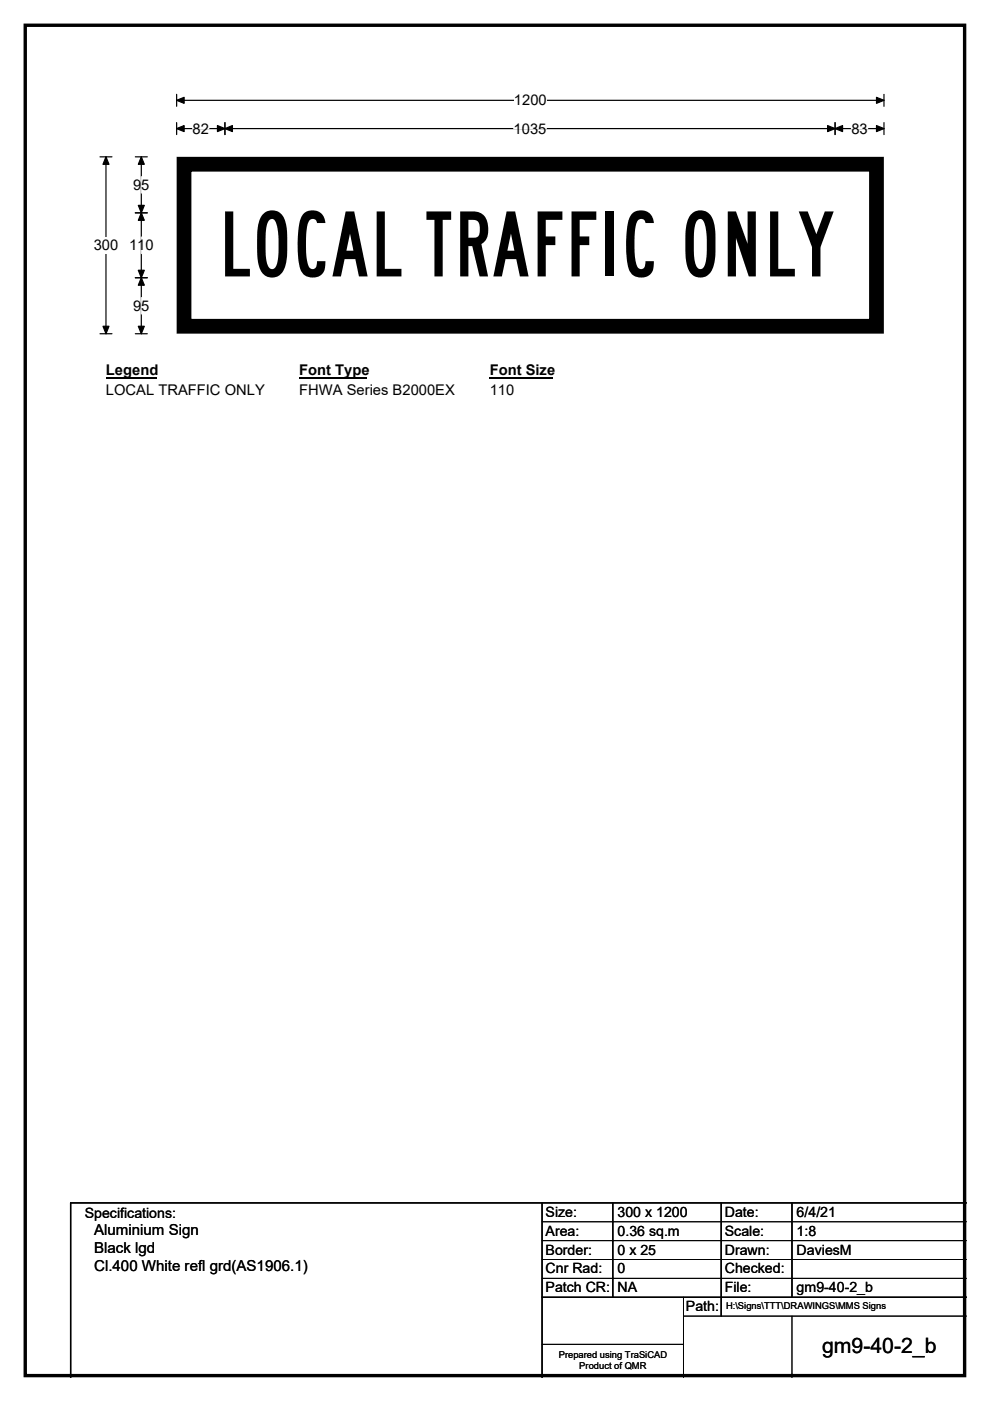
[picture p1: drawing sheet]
<svg xmlns="http://www.w3.org/2000/svg" width="210mm" height="297mm" viewBox="0 0 210 297" stroke-linecap="round" stroke-linejoin="round" font-family="sans-serif">
<path d="M5.4 5.4h199.2v286.3h-199.2z" fill="none" stroke="#000" stroke-width=".72"/>
<path d="M37.5 21.3h150M37.5 20v2.5M187.5 20v2.5" fill="none" stroke="#000" stroke-width=".25"/>
<path d="M37.5 21.3l1.6-.7v1.3zM185.9 20.6l1.6 .7-1.6 .6z" fill="#000" stroke="#000" stroke-width=".25"/>
<path d="M109 19.5h7v3.5h-7z" fill="#fff"/>
<path d="M21.2 33.3h2.5M22.5 33.3v37.5M37.5 27.3h150M37.5 26v2.5M47.7 26v2.5M177.1 26v2.5M187.5 26v2.5M21.2 70.8h2.5" fill="none" stroke="#000" stroke-width=".25"/>
<path d="M22.5 33.3l.6 1.5h-1.3zM37.5 27.3l1.6-.7v1.3zM47.7 27.3l1.6-.7v1.3zM46.1 26.6l1.6 .7-1.6 .6zM175.5 26.6l1.6 .7-1.6 .6zM177.1 27.3l1.6-.7v1.3zM185.9 26.6l1.6 .7-1.6 .6zM21.8 69.2h1.3l-.6 1.6z" fill="#000" stroke="#000" stroke-width=".25"/>
<path d="M40.9 27.3h3.4M108.9 27.3h7M180.6 27.3h3.4" fill="none" stroke="#fff" stroke-width=".25"/>
<path d="M19.9 50.3h5.2v3.5h-5.2z" fill="#fff"/>
<path d="M28.7 33.3h2.5M30 33.3v37.5M28.7 45.1h2.5M28.7 58.9h2.5M28.7 70.8h2.5" fill="none" stroke="#000" stroke-width=".25"/>
<path d="M30 33.3l.6 1.5h-1.3zM30 45.1l.6 1.6h-1.3zM29.3 57.3h1.3l-.6 1.6zM29.3 43.5h1.3l-.6 1.6zM30 58.9l.6 1.6h-1.3zM29.3 69.2h1.3l-.6 1.6z" fill="#000" stroke="#000" stroke-width=".25"/>
<path d="M30 37.4v3.5M30 50.2v3.6M30 63.1v3.5" fill="none" stroke="#fff" stroke-width=".25"/>
<path d="M22.5 76.8h10.7v3.4h-10.7z" fill="#fff"/>
<path d="M22.5 80h10.7" fill="none" stroke="#000" stroke-width=".32"/>
<path d="M63.5 76.8h14.4v3.4h-14.4z" fill="#fff"/>
<path d="M63.5 80h14.4" fill="none" stroke="#000" stroke-width=".32"/>
<path d="M103.9 76.8h13.4v3.4h-13.4z" fill="#fff"/>
<path d="M103.9 80h13.4" fill="none" stroke="#000" stroke-width=".32"/>
<g fill="#fff">
<path d="M22.5 80.9h33.5v3.5h-33.5z"/>
<path d="M63.5 80.9h32.9v3.5h-32.9z"/>
<path d="M103.9 80.9h5.2v3.5h-5.2z"/>
<path d="M37.5 33.3h150v37.4h-150z"/>
</g>
<path d="M37.5 33.3h150v37.4h-150z" fill="none" stroke="#fff" stroke-width=".21"/>
<path d="M39 34.8h146.9v34.4h-146.9z" fill="none" stroke="#000" stroke-width="3.1"/>
<path d="M115 255v37M130 255v20M153 255v24M168 255v20M205 255h-190v37M115 275h90" fill="none" stroke="#000" stroke-width=".3"/>
<path d="M115 259h90M115 263h90M115 267h90M115 271h90M145 279h60M145 275v17M168 279v13M115 285h30" fill="none" stroke="#000" stroke-width=".21"/>
<text font-size="19.1" x="46.2" y="58.6">LOCAL TRAFFIC ONLY</text>
<text font-size="4.5" x="174.3" y="286.9">gm9-40-2_b</text>
<g font-size="3.2">
<text x="20" y="261.9">Aluminium Sign</text>
<text x="20" y="265.7">Black lgd</text>
<text x="20" y="269.6">Cl.400 White refl grd(AS1906.1)</text>
</g>
<g font-size="3.1">
<text x="109" y="22.3">1200</text>
<text x="40.9" y="28.3">82</text>
<text x="108.9" y="28.3">1035</text>
<text x="180.6" y="28.3">83</text>
<text x="28.2" y="40.2">95</text>
<text x="19.9" y="53.1">300</text>
<text x="27.4" y="53">110</text>
<text x="28.2" y="65.9">95</text>
<text x="22.5" y="79.6">Legend</text>
<text x="22.5" y="83.7">LOCAL TRAFFIC ONLY</text>
<text x="63.5" y="79.6">Font Type</text>
<text x="63.5" y="83.7">FHWA Series B2000EX</text>
<text x="103.9" y="79.6">Font Size</text>
<text x="103.9" y="83.7">110</text>
</g>
<g font-size="3">
<text x="115.7" y="258">Size:</text>
<text x="131" y="258">300 x 1200</text>
<text x="153.7" y="258">Date:</text>
<text x="169" y="258">6/4/21</text>
<text x="18" y="258.2">Specifications:</text>
<text x="115.7" y="262">Area:</text>
<text x="131" y="262">0.36 sq.m</text>
<text x="153.7" y="262">Scale:</text>
<text x="169" y="262">1:8</text>
<text x="115.7" y="266">Border:</text>
<text x="115.7" y="270">Cnr Rad:</text>
<text x="131" y="266">0 x 25</text>
<text x="131" y="270">0</text>
<text x="153.7" y="266">Drawn:</text>
<text x="153.7" y="270">Checked:</text>
<text x="169" y="266">DaviesM</text>
<text x="115.7" y="274">Patch CR:</text>
<text x="131" y="274">NA</text>
<text x="153.7" y="274">File:</text>
<text x="169" y="274">gm9-40-2_b</text>
<text x="145.5" y="278">Path:</text>
</g>
<g font-size="2">
<text x="154" y="277.6">H:\Signs\TTT\DRAWINGS\MMS Signs</text>
<text x="118.5" y="287.8">Prepared using TraSiCAD</text>
<text x="122.9" y="290.2">Product of QMR</text>
</g>
</svg>
